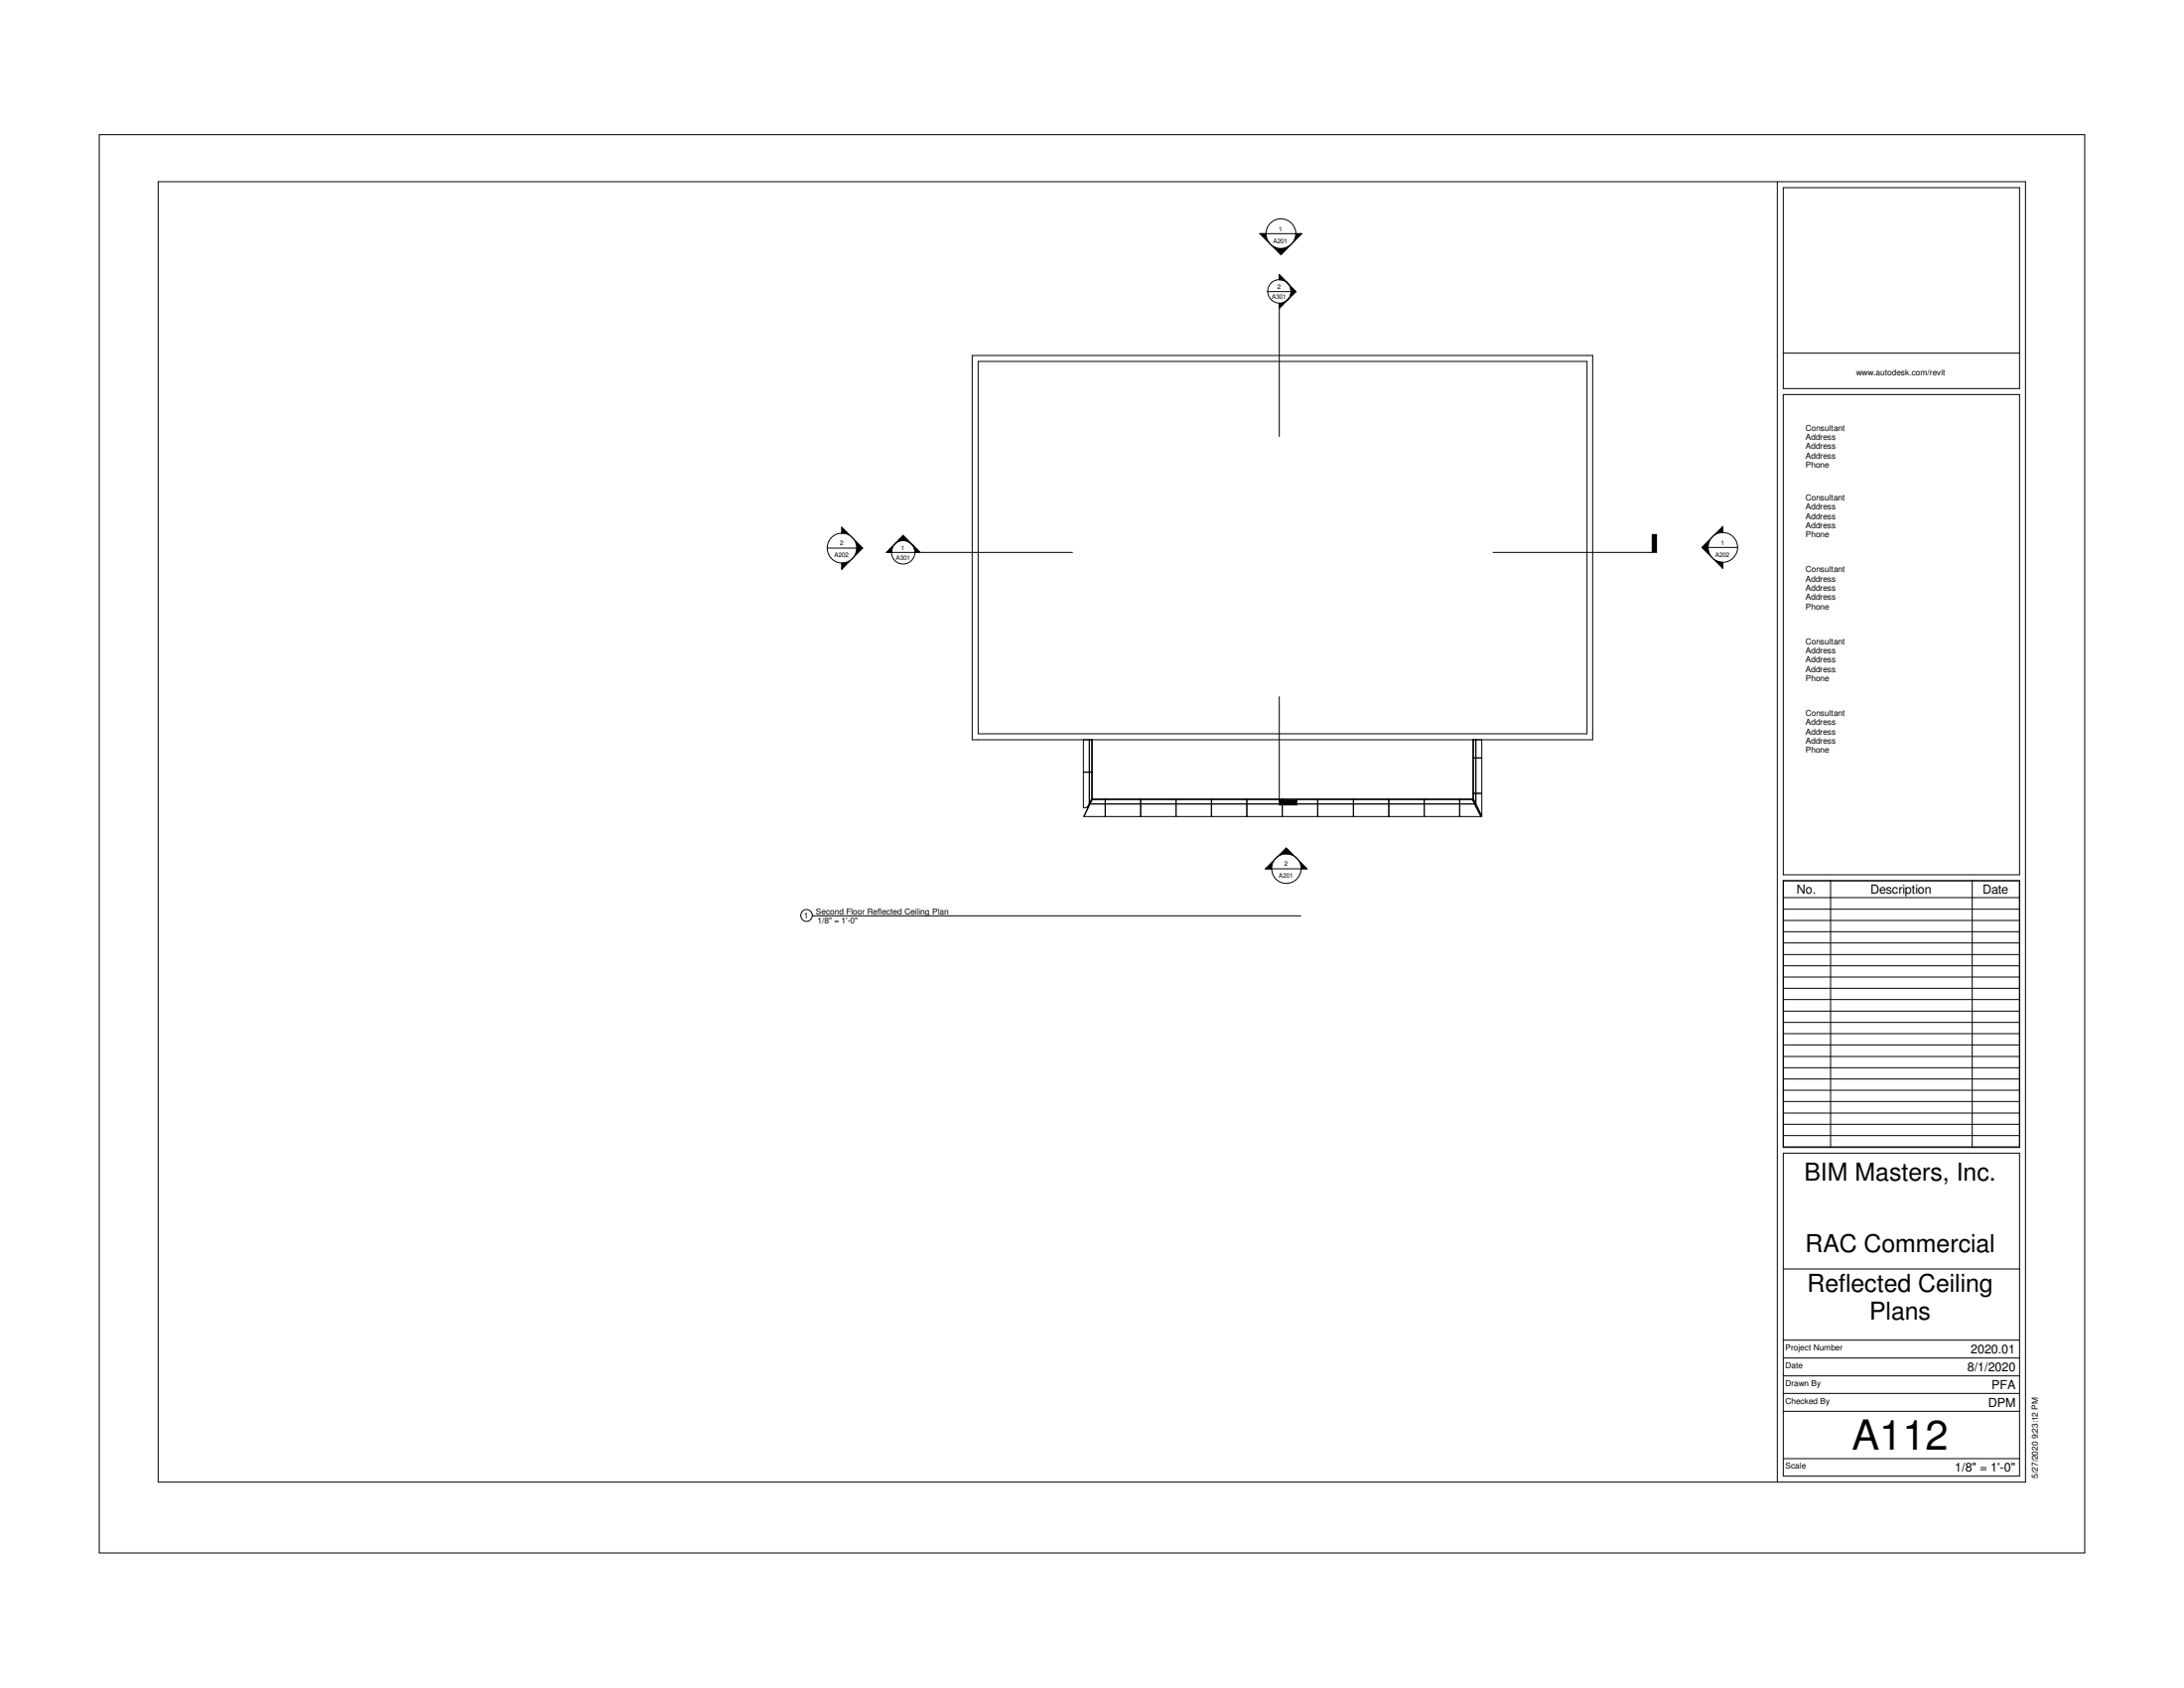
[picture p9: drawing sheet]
<svg xmlns="http://www.w3.org/2000/svg" width="279mm" height="216mm" viewBox="0 0 279 216" stroke-linecap="round" stroke-linejoin="round" font-family="sans-serif">
<g fill="none" stroke="#000" stroke-width=".13">
<path d="M124.4 45.5h79.4v49.1h-79.4zM125.1 46.2h77.9v47.7h-77.9zM218.5 70h3.8M138.6 98.8h1.1M138.6 94.6v8.7h.5l.3-.6M139.4 94.6v8.1M139.7 94.6v7.6M188.4 94.6v7.6M188.4 96.9h1.2M188.5 94.6v7.6M188.8 94.6v8.2M189.6 94.6v9.8"/>
<path d="M138.7 104.4h50.7M139.4 102.7h.1M139.4 102.7l-.3 .6M139.4 102.8h49.2M139.4 102.8h.1M139.4 102.8l-.7 1.6M139.7 102.2h.1M139.7 102.2l-.3 .5M139.7 102.2v.1M139.7 102.3h48.7l.2 .5M139.7 102.2h48.6l.3 .6M139.7 102.3l-.3 .5"/>
<path d="M139.7 102.2l-.3 .6M141.4 102.2v2.2M145.9 102.2v2.2M150.5 102.2v2.2M155 102.2v2.2M159.5 102.2v2.2M164 102.2v2.2M168.6 102.2v2.2M173.1 102.2v2.2M177.7 102.2v2.2M182.2 102.2v2.2M186.7 102.2v2.2"/>
<path d="M188.4 102.2h.1M188.4 101.5h1.2M188.4 102.2l1.2 2.2M188.5 102.2l.3 .6M188.6 102.8h.1M188.6 102.8l.8 1.6M188.7 102.8h.1M188.8 102.8l.8 1.6"/>
<circle cx="220.4" cy="70" r="1.9"/>
</g>
<g fill="#fff">
<path d="M220.2 68.9h.4v.9h-.4z"/>
<path d="M219.5 70.4h1.8v1h-1.8z"/>
</g>
<g fill="none" stroke="#000" stroke-width=".13">
<path d="M220.4 68.2v-.8l-2.7 2.6 2.7 2.7v-.8M162.7 111.1h3.8"/>
<circle cx="164.6" cy="111.1" r="1.89"/>
</g>
<path d="M217.7 68.7h1.4v2.6h-1.4zM219.1 71.4h1.3v1.2h-1.3zM219.1 67.4h1.3v1.3h-1.3z" fill="#000"/>
<g fill="#fff">
<path d="M164.3 110h.5v1h-.5z"/>
<path d="M163.6 111.5h1.9v1h-1.9z"/>
</g>
<g fill="none" stroke="#000" stroke-width=".13">
<path d="M105.8 70.1h3.8"/>
<circle cx="107.7" cy="70.1" r="1.9"/>
</g>
<g fill="#fff">
<path d="M107.5 69h.4v.9h-.4z"/>
<path d="M106.8 70.5h1.8v1h-1.8z"/>
</g>
<g fill="none" stroke="#000" stroke-width=".13">
<path d="M162 29.9h3.7"/>
<circle cx="163.9" cy="29.9" r="1.9"/>
</g>
<g fill="#fff">
<path d="M163.6 28.8h.5v.9h-.5z"/>
<path d="M162.9 30.3h1.9v.9h-1.9z"/>
</g>
<g fill="none" stroke="#000" stroke-width=".13">
<path d="M12.7 17.2h254v181.4h-254zM20.2 23.2h238.9v166.4h-238.9zM162 29.9h-.8l2.7 2.7 2.6-2.7h-.8M162.1 37.3h3.7M163.7 35.1v.7M163.7 35.1l2.1 2.2M163.7 35.1l1 1.1-.3-.3-.7-.1M164.7 38.4l-.7 .4h-.3v17M165.8 37.3l-2.1 2.1M165.8 37.3l-1.1-1.1a1.44 1.44 0 0 1 0 2.2M227.4 23.2v166.4M228.1 24h30.3v25.7h-30.3z"/>
<path d="M228.1 45.2h30.3M228.1 50.5h30.3v61.4h-30.3zM107.7 68.2v-.8l2.7 2.7-2.7 2.7v-.8M113.4 70.7h23.8M113.4 70.7l1-1.1-.2 .3-.2 .8M115.5 68.5l2.2 2.2M115.5 68.5l-2.1 2.2M115.5 68.5l-1 1.1 .6-.4 .4-.1M115.5 68.5v.6M115.5 68.5l1.1 1.1-.7-.4-.4-.1M116.7 69.6l.3 .7 .1 .4M191 70.7h20.9v-2.3h-.5v2.3"/>
<path d="M163.7 89.1v13.9h2.2v-.6h-2.2M162.7 111.1h-.8l2.6-2.6 2.7 2.6h-.7M228.1 112.6h30.3v34.2h-30.3zM228.1 147.5h30.3v41.3h-30.3zM228.1 171.4h30.3M228.1 173.7h30.3M228.1 176h30.3M228.1 178.2h30.3M228.1 162.3h30.3M228.1 180.5h30.3M228.1 186.6h30.3"/>
<circle cx="163.7" cy="37.3" r="1.5"/>
<circle cx="115.5" cy="70.6" r="1.51"/>
</g>
<g fill="#000">
<path d="M161.2 29.9h1.3v1.3h-1.3zM162.6 31.2h2.6v1.4h-2.6zM163.7 38.5h.8v.9h-.8zM163.7 35.1h.8v.9h-.8zM165 36.5h.8v.8h-.8zM165 37.3h.7v.8h-.7zM165.4 29.9h1.1v1.1h-1.1zM107.7 67.4h1.2v1.2h-1.2zM107.7 71.6h1.2v1.2h-1.2zM109.2 69h1.2v2.2h-1.2zM113.4 69.6h1v1.1h-1zM114.5 68.5h1v1.1h-1z"/>
<path d="M115.5 68.5h1.1v1.1h-1.1zM116.8 69.8h.9v.9h-.9zM211.4 68.4h.5v2.3h-.5zM161.9 109.8h1.3v1.3h-1.3zM163.3 108.5h2.5v1.3h-2.5zM163.7 102.4h2.2v.6h-2.2zM166.1 110h1.1v1.1h-1.1z"/>
</g>
<g fill="#fff">
<path d="M237.5 47.1h11.4v1.2h-11.4z"/>
<path d="M228.4 186.9h2.7v1.1h-2.7z"/>
<path d="M228.4 174h2.2v1.2h-2.2z"/>
<path d="M228.4 176.3h4.6v1.2h-4.6z"/>
<path d="M228.4 178.6h5.7v1.1h-5.7z"/>
<path d="M228.4 171.7h7.4v1.2h-7.4z"/>
<path d="M231 54.1h5.3v1.2h-5.3z"/>
<path d="M231 55.3h3.9v1.2h-3.9z"/>
<path d="M231 56.5h3.9v1.2h-3.9z"/>
<path d="M231 57.7h3.9v1.1h-3.9z"/>
<path d="M231 58.8h3.1v1.2h-3.1z"/>
<path d="M231 63h5.3v1.2h-5.3z"/>
<path d="M231 64.2h3.9v1.2h-3.9z"/>
<path d="M231 65.4h3.9v1.2h-3.9z"/>
<path d="M231 66.6h3.9v1.2h-3.9z"/>
<path d="M231 67.8h3.1v1.2h-3.1z"/>
<path d="M231 72.2h5.3v1.2h-5.3z"/>
<path d="M231 73.4h3.9v1.2h-3.9z"/>
<path d="M231 74.6h3.9v1.2h-3.9z"/>
<path d="M231 75.8h3.9v1.2h-3.9z"/>
<path d="M231 77h3.1v1.1h-3.1z"/>
<path d="M231 81.4h5.3v1.2h-5.3z"/>
<path d="M231 82.6h3.9v1.2h-3.9z"/>
<path d="M231 83.8h3.9v1.2h-3.9z"/>
<path d="M231 85h3.9v1.1h-3.9z"/>
<path d="M231 86.1h3.1v1.2h-3.1z"/>
<path d="M231 90.6h5.3v1.2h-5.3z"/>
<path d="M231 91.8h3.9v1.2h-3.9z"/>
<path d="M231 93h3.9v1.1h-3.9z"/>
<path d="M231 94.1h3.9v1.2h-3.9z"/>
<path d="M231 95.3h3.1v1.2h-3.1z"/>
<path d="M259.7 178.7h1.3v10.4h-1.3z"/>
</g>
<g fill="none" stroke="#000" stroke-width=".13">
<path d="M103.9 117.1h62.5M228.1 112.6h30.3v34.1h-30.3zM228.1 119.2h30.3M228.1 117.7h30.3M228.1 116.3h30.3M228.1 114.8h30.3M234.2 112.6v34.1M252.3 112.6v34.1M228.1 139.4h30.3M228.1 138h30.3M228.1 136.6h30.3M228.1 135.1h30.3"/>
<path d="M228.1 133.6h30.3M228.1 132.2h30.3M228.1 130.8h30.3M228.1 129.3h30.3M228.1 127.8h30.3M228.1 126.4h30.3M228.1 125h30.3M228.1 123.5h30.3M228.1 122.1h30.3M228.1 120.6h30.3M228.1 145.2h30.3M228.1 143.8h30.3"/>
<path d="M228.1 142.4h30.3M228.1 140.9h30.3"/>
<circle cx="103.2" cy="117.1" r=".74"/>
</g>
<text font-size="5.3" x="236.9" y="185.4">A112</text>
<g font-size="3.2">
<text x="230.8" y="151">BIM Masters, Inc.</text>
<text x="231" y="160.1">RAC Commercial</text>
<text x="231.2" y="165.2">Reflected Ceiling</text>
<text x="239.2" y="168.7">Plans</text>
</g>
<g font-size="1.6">
<text x="229.9" y="114.3">No.</text>
<text x="239.3" y="114.3">Description</text>
<text x="253.7" y="114.3">Date</text>
<text x="252.1" y="173.1">2020.01</text>
<text x="251.7" y="175.4">8/1/2020</text>
<text x="254.4" y="179.9">DPM</text>
<text x="254.8" y="177.6">PFA</text>
<text x="250.1" y="188.2">1/8&quot; = 1'-0&quot;</text>
</g>
<g font-size="1.1">
<text x="237.5" y="48">www.autodesk.com/revit</text>
<text x="231" y="55.1">Consultant</text>
<text x="231" y="56.3">Address</text>
<text x="231" y="57.4">Address</text>
<text x="231" y="58.6">Address</text>
<text x="231" y="59.8">Phone</text>
<text x="231" y="64">Consultant</text>
<text x="231" y="65.2">Address</text>
<text x="231" y="66.4">Address</text>
<text x="231" y="67.6">Address</text>
<text x="231" y="68.7">Phone</text>
<text x="231" y="73.2">Consultant</text>
<text x="231" y="74.4">Address</text>
<text x="231" y="75.6">Address</text>
<text x="231" y="76.8">Address</text>
<text x="231" y="77.9">Phone</text>
<text x="231" y="82.4">Consultant</text>
<text x="231" y="83.6">Address</text>
<text x="231" y="84.8">Address</text>
<text x="231" y="85.9">Address</text>
<text x="231" y="87.1">Phone</text>
<text x="231" y="91.6">Consultant</text>
<text x="231" y="92.8">Address</text>
<text x="231" y="93.9">Address</text>
<text x="231" y="95.1">Address</text>
<text x="231" y="96.3">Phone</text>
<text x="102.9" y="117.5">1</text>
<text x="104.4" y="116.9">Second Floor Reflected Ceiling Plan</text>
<text x="104.6" y="118.2">1/8&quot; = 1'-0&quot;</text>
<text x="228.4" y="172.7">Project Number</text>
<text x="228.4" y="175">Date</text>
<text x="228.4" y="177.2">Drawn By</text>
<text x="228.4" y="179.5">Checked By</text>
<text x="228.4" y="187.8">Scale</text>
<text x="260.7" y="189.1" transform="rotate(-90 260.7 189.1)">5/27/2020 9:23:12 PM</text>
</g>
<g font-size=".8">
<text x="163.6" y="29.5">1</text>
<text x="162.9" y="31.1">A201</text>
<text x="162.7" y="38.2">A301</text>
<text x="163.4" y="37">2</text>
<text x="106.8" y="71.3">A202</text>
<text x="107.5" y="69.8">2</text>
<text x="114.6" y="71.6">A301</text>
<text x="115.3" y="70.4">1</text>
<text x="219.5" y="71.2">A202</text>
<text x="220.2" y="69.7">1</text>
<text x="163.6" y="112.3">A201</text>
<text x="164.3" y="110.8">2</text>
</g>
</svg>
